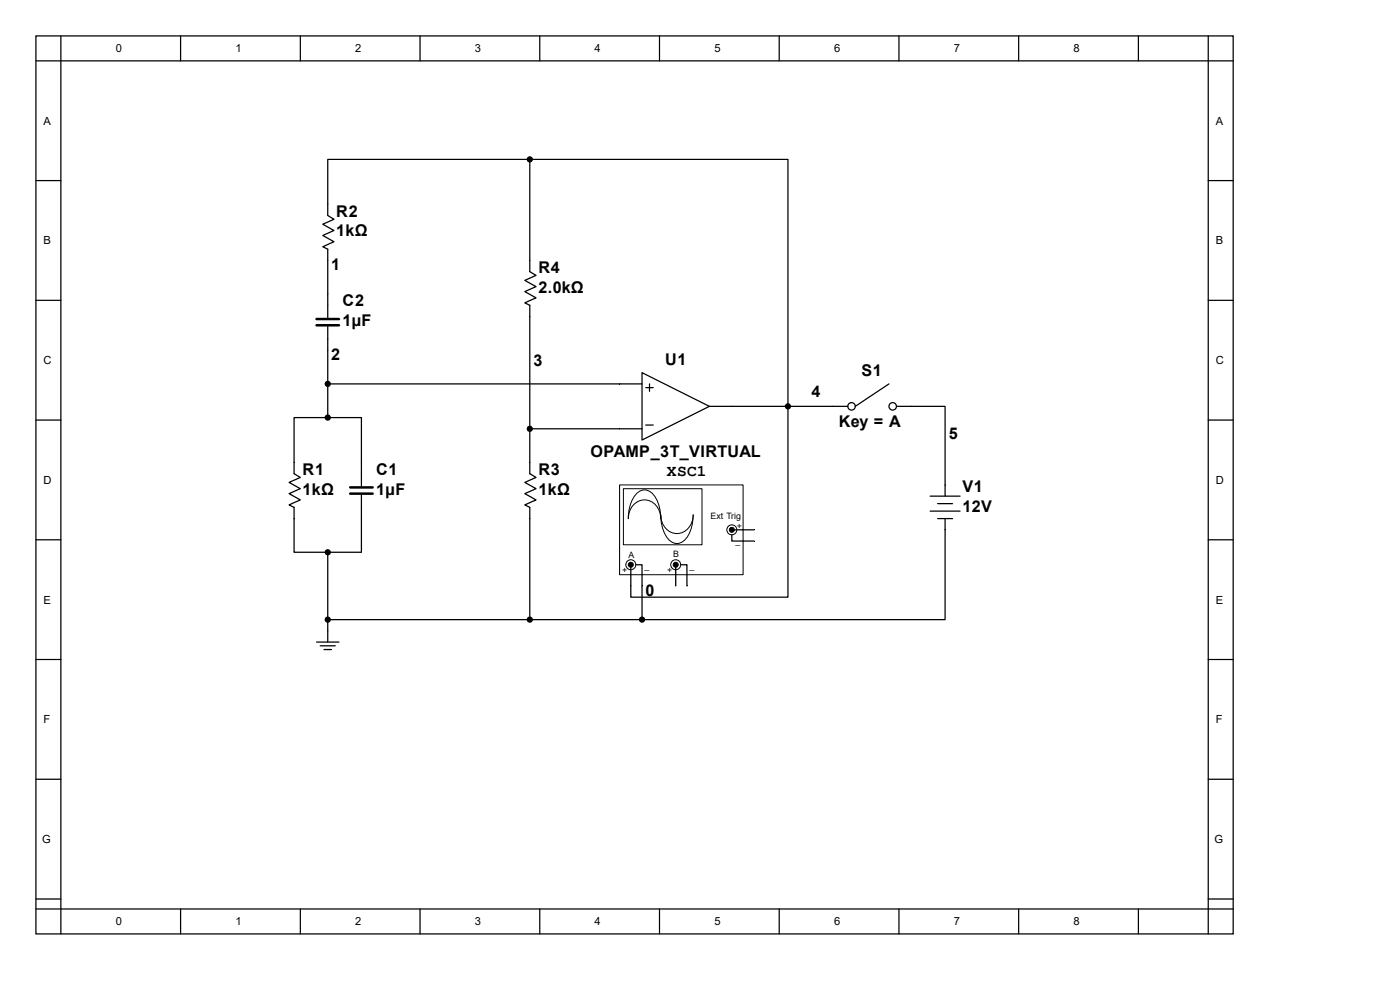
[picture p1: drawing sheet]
<svg xmlns="http://www.w3.org/2000/svg" width="297mm" height="210mm" viewBox="0 0 297 210" stroke-linecap="round" stroke-linejoin="round" font-family="sans-serif">
<g fill="none" stroke="#000" stroke-width=".26">
<path d="M7.6 7.6h254v190.5h-254zM7.6 12.9h254M12.9 7.6v190.5M38.3 7.6v5.3M63.7 7.6v5.3M89.1 7.6v5.3M114.5 7.6v5.3M139.9 7.6v5.3M165.3 7.6v5.3M190.7 7.6v5.3M216.1 7.6v5.3M241.5 7.6v5.3"/>
<path d="M256.3 7.6v190.5M7.6 38.3h5.3M256.3 38.3h5.3M7.6 63.7h5.3M69.5 67.4v-14.5l-1-.6 2.4-1-2.4-1.3 2.4-1.1-2.4-1.3 2.4-1.1-1.4-.8v-11.9h42.9v23.8l1.3 .8-2.4 1.1 2.4 1.3-2.4 1.1 2.4 1.3-2.4 1 1.1 .6v35.7l1.3 .8-2.4 1 2.4 1.4-2.4 1 2.4 1.3-2.4 1.1 1.1 .5v2.4M69.5 69.3v19.3M136.2 79.1l14.3 7.1-14.3 7.1zM256.3 63.7h5.3M7.6 89.1h5.3M69.5 88.6h-7.1v11.9l1.3 .8-2.4 1 2.4 1.4-2.4 1 2.4 1.3-2.4 1.1 1.1 .5v9.6h7.1M69.5 88.6h7.2v14.5M69.5 81.4h66.7"/>
<path d="M112.4 91h23.8M137 90.2h1.6M137 82.2h1.6M137.8 81.4v1.6M150.5 86.2h4.8M256.3 89.1h5.3M7.6 114.5h5.3M76.7 105v5M256.3 114.5h5.3M7.6 139.9h5.3M67.2 136.2h4.7M67.9 137h3.2"/>
<path d="M68.7 137.8h1.6M69.5 133.8v2.4M256.3 139.9h5.3M7.6 165.3h5.3M256.3 165.3h5.3M7.6 190.7h5.3M7.6 192.8h254M38.3 192.8v5.3M63.7 192.8v5.3M89.1 192.8v5.3M114.5 192.8v5.3M139.9 192.8v5.3"/>
<path d="M165.3 192.8v5.3M190.7 192.8v5.3M216.1 192.8v5.3M241.5 192.8v5.3M256.3 190.7h5.3"/>
</g>
<path d="M67.2 67.7h4.7M67.2 69h4.7M74.3 103.4h4.8M74.3 104.7h4.8" fill="none" stroke="#000" stroke-width=".53"/>
<g fill="#000" stroke="#000" stroke-width=".26">
<circle cx="112.4" cy="33.8" r=".53"/>
<circle cx="69.5" cy="81.4" r=".53"/>
<circle cx="69.5" cy="88.6" r=".53"/>
<circle cx="112.4" cy="91" r=".53"/>
<circle cx="69.5" cy="117.2" r=".53"/>
</g>
<path d="M131.5 102.9h26.1v19h-26.1z" fill="#fff"/>
<path d="M131.4 102.9h26.2v19h-26.2z" fill="none" stroke="#000" stroke-width=".21"/>
<path d="M132.3 103.7h16.6v11.9h-16.6z" fill="#fff"/>
<path d="M132.2 103.7h16.7v11.9h-16.7zM135 104.8a2.35 2.35 0 0 1 4 .6 8.3 8.3 0 0 1 1.2 4.6 3.5 3.5 0 0 0-1.7-3.3 3.5 3.5 0 0 0-3.7 0 4.1 4.1 0 0 0-1.5 3.3 7.8 7.8 0 0 1 1.7-5.2zM140.2 109.2a3.5 3.5 0 0 0 1.6 3.4 3.5 3.5 0 0 0 3.7-.1 4.1 4.1 0 0 0 1.6-3.3 7.2 7.2 0 0 1-2.3 5.7 2.38 2.38 0 0 1-3.4-1 8.3 8.3 0 0 1-1.2-4.7z" fill="none" stroke="#000" stroke-width=".21"/>
<g fill="#fff" stroke="#000" stroke-width=".21">
<circle cx="143.4" cy="119.8" r="1.06"/>
<circle cx="133.8" cy="119.8" r="1.06"/>
<circle cx="155.3" cy="112.4" r="1.06"/>
</g>
<g fill="none" stroke="#000" stroke-width=".26">
<path d="M112.4 33.8h54.8v92.9h-33.4v-6.4M155.3 86.2h24.6M188.6 81.4l-7.1 4.8M190.2 86.2h10.3v19.1M76.7 110v7.2h-7.2v16.6M112.4 110v21.4M134.9 119.8h1.3v11.6M143.4 119.8v4.5M144.4 119.8h1.3v4.5M155.3 113.5v1.3h4.7M155.5 112.4h4.5M197.3 105.3h6.4"/>
<path d="M197.3 108.4h6.4M198.9 106.8h3.2M198.9 110h3.2M200.5 110v21.4h-64.3M69.5 131.4h66.7"/>
<circle cx="180.7" cy="86.2" r=".79"/>
<circle cx="189.4" cy="86.2" r=".79"/>
</g>
<g fill="#000" stroke="#000" stroke-width=".21">
<circle cx="133.8" cy="119.8" r=".53"/>
<circle cx="143.4" cy="119.8" r=".53"/>
<circle cx="155.3" cy="112.4" r=".53"/>
</g>
<g fill="#000" stroke="#000" stroke-width=".26">
<circle cx="167.2" cy="86.2" r=".53"/>
<circle cx="69.5" cy="131.4" r=".53"/>
<circle cx="112.4" cy="131.4" r=".53"/>
<circle cx="136.2" cy="131.4" r=".53"/>
</g>
<g font-size="3.4">
<text x="71.3" y="45.9">R2</text>
<text x="71.3" y="50.2">1kΩ</text>
<text x="70.3" y="57.3">1</text>
<text x="114.2" y="57.8">R4</text>
<text x="72.6" y="65">C2</text>
<text x="114.2" y="62.1">2.0kΩ</text>
<text x="72.6" y="69.2">1µF</text>
<text x="70.3" y="76.4">2</text>
<text x="113.2" y="77.7">3</text>
<text x="141.1" y="77.4">U1</text>
<text x="182.8" y="79.8">S1</text>
<text x="172.1" y="84.3">4</text>
<text x="178" y="90.6">Key = A</text>
<text x="201.3" y="93">5</text>
<text x="64.2" y="100.7">R1</text>
<text x="79.8" y="100.7">C1</text>
<text x="114.2" y="100.7">R3</text>
<text x="125.3" y="97">OPAMP_3T_VIRTUAL</text>
<text x="141.5" y="101">XSC1</text>
<text x="64.2" y="104.9">1kΩ</text>
<text x="79.8" y="104.9">1µF</text>
<text x="114.2" y="104.9">1kΩ</text>
<text x="204.2" y="104.4">V1</text>
<text x="204.2" y="108.6">12V</text>
<text x="136.9" y="126.4">0</text>
</g>
<g font-size="2.4">
<text x="24.6" y="11.1">0</text>
<text x="50" y="11.1">1</text>
<text x="75.4" y="11.1">2</text>
<text x="100.8" y="11.1">3</text>
<text x="126.2" y="11.1">4</text>
<text x="151.6" y="11.1">5</text>
<text x="177" y="11.1">6</text>
<text x="202.4" y="11.1">7</text>
<text x="227.8" y="11.1">8</text>
<text x="9.2" y="26.5">A</text>
<text x="257.9" y="26.5">A</text>
<text x="9.2" y="51.9">B</text>
<text x="257.9" y="51.9">B</text>
<text x="9.2" y="77.3">C</text>
<text x="257.9" y="77.3">C</text>
<text x="9.2" y="102.7">D</text>
<text x="257.9" y="102.7">D</text>
<text x="9.2" y="128.1">E</text>
<text x="257.9" y="128.1">E</text>
<text x="9.2" y="153.5">F</text>
<text x="257.9" y="153.5">F</text>
<text x="8.9" y="178.9">G</text>
<text x="257.6" y="178.9">G</text>
<text x="24.6" y="196.3">0</text>
<text x="50" y="196.3">1</text>
<text x="75.4" y="196.3">2</text>
<text x="100.8" y="196.3">3</text>
<text x="126.2" y="196.3">4</text>
<text x="151.6" y="196.3">5</text>
<text x="177" y="196.3">6</text>
<text x="202.4" y="196.3">7</text>
<text x="227.8" y="196.3">8</text>
</g>
<g font-size="1.9">
<text x="150.7" y="110.1">Ext Trig</text>
<text x="156.3" y="112.2">+</text>
<text x="133.3" y="118.3">A</text>
<text x="142.8" y="118.1">B</text>
<text x="156" y="115.4">_</text>
<text x="132" y="121.5">+</text>
<text x="136.7" y="120.7">_</text>
<text x="141.5" y="121.5">+</text>
<text x="146.3" y="120.7">_</text>
</g>
</svg>
